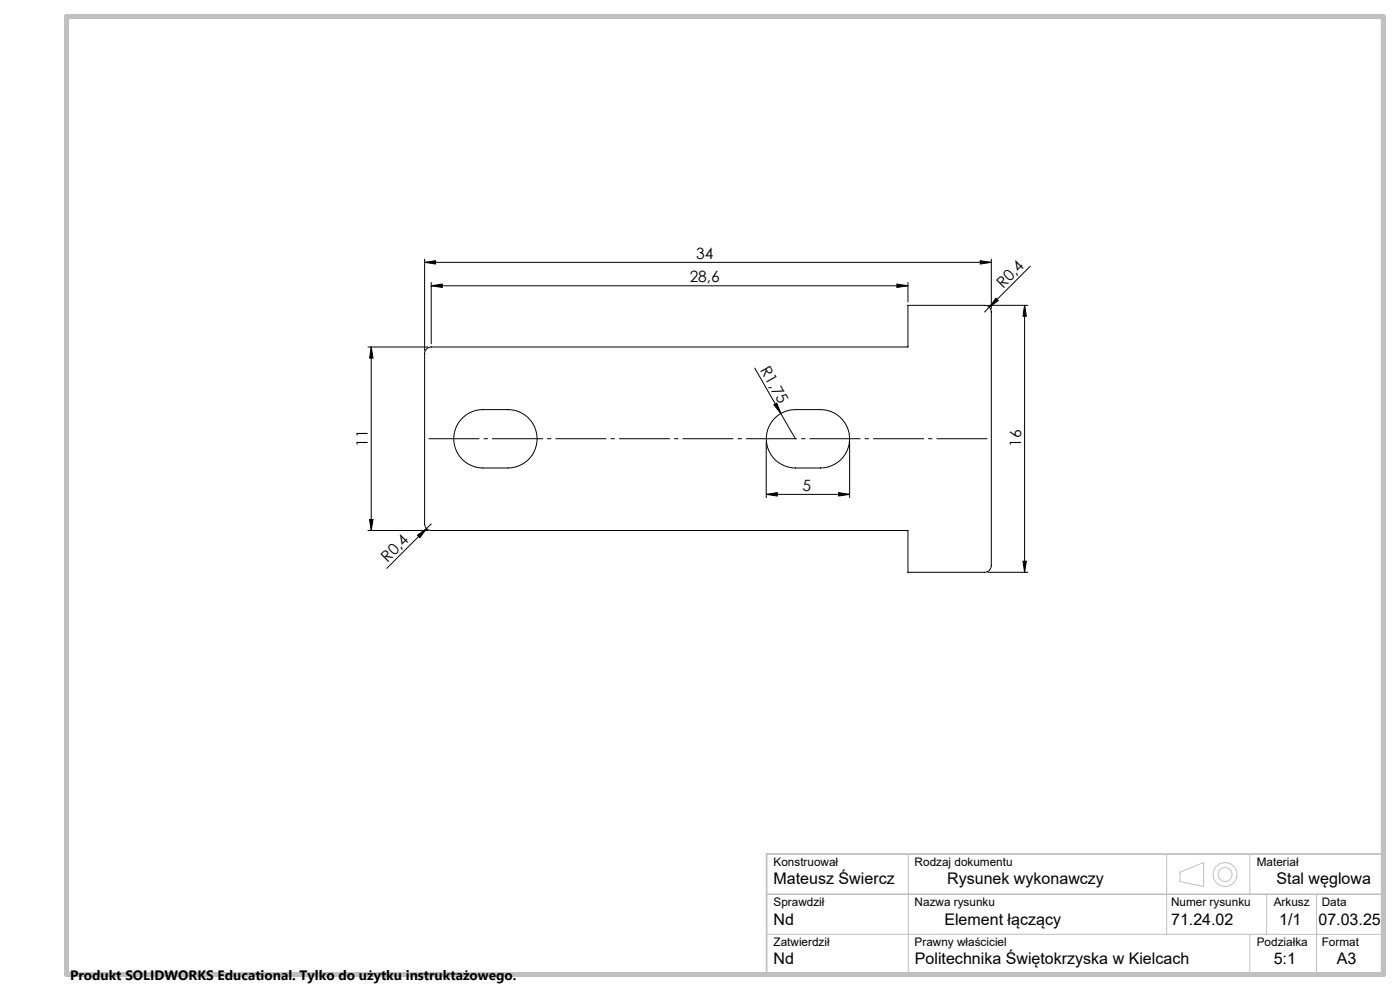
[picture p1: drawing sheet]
<svg xmlns="http://www.w3.org/2000/svg" width="420mm" height="297mm" viewBox="0 0 420 297" stroke-linecap="round" stroke-linejoin="round" font-family="sans-serif">
<g fill="none" stroke="#000" stroke-width=".3">
<path d="M127.4 78.6l3.3-.5v1zM127.4 77.6v27.4M127.4 78.6h170M294.1 78.1l3.3 .5-3.3 .5zM297.4 77.6v14.9M309.1 79.8l-12.3 12.3M129.4 85.7l3.3-.6v1zM129.4 84.6v18.4M129.4 85.7h143M269.1 85.1l3.3 .6-3.3 .4zM272.4 84.6v5.9M296.4 91.5h12"/>
<path d="M296.8 92.1l-1.4 1.4M298.8 89.4l.7 .7-2.7 2zM307.4 91.5v80M307.4 91.5l.5 3.3h-1zM110.4 104h18M111.4 104v55M111.4 104l.5 3.3h-1zM128 104.6l.6-.5 .8-.1h143v-12.5h23a1.99 1.99 0 0 1 2 2v76a2.05 2.05 0 0 1-2 2h-23v-12.5h-143a1.93 1.93 0 0 1-2-2v-51l.1-.8zM226.4 110.3l12.2 21.2M138.9 125.1a8.7 8.7 0 0 1 6-2.3h7.5a8.7 8.7 0 0 1 8.7 8.7 8.7 8.7 0 0 1-8.7 8.8h-7.5a8.8 8.8 0 0 1-8.2-5.6 8.8 8.8 0 0 1 2.2-9.6zM229.9 132.5v16.7M232.2 121.3l.8-.5 1.2 3.1z"/>
<path d="M232.6 125.1a8.7 8.7 0 0 1 6-2.3h7.5a8.7 8.7 0 0 1 8.8 8.7 8.7 8.7 0 0 1-8.8 8.8h-7.5a8.8 8.8 0 0 1-8.1-5.6 8.8 8.8 0 0 1 2.1-9.6zM254.9 132.5v16.7M110.4 159h18M110.9 155.7h1l-.5 3.3zM129.4 157l-13.4 13.4M229.9 148.2l3.3-.6v1.1zM229.9 148.2h25M251.6 147.6l3.3 .6-3.3 .5zM125.3 160.4l2.7-2-2 2.7zM296.4 171.5h12M306.9 168.2h1l-.5 3.3z"/>
</g>
<g fill="none" stroke="#c0c0c0" stroke-width=".3">
<path d="M230 256h185M272.5 256v36M350 256v24M375 256v12M230 280h185M230 268h185M354 261.4l7.1-2.9v7.2l-7.1-1.5zM380 268v12M395 268v24M375 280v12"/>
<circle cx="367.5" cy="262.1" r="2.08"/>
<circle cx="367.5" cy="262.1" r="3.6"/>
</g>
<path d="M127.4 131.5h170" fill="none" stroke="#000" stroke-width=".3" stroke-dasharray="15.2 1.3 1.3 1.3" stroke-dashoffset="-1.2" stroke-linecap="butt"/>
<g fill="#c0c0c0">
<path d="M19.8 148.5a.17 .17 0 0 1 .3 0 .17 .17 0 0 1-.3 0zM217.3 5a.2 .2 0 0 1 .4 0 .2 .2 0 0 1-.4 0zM414.8 148.5a.17 .17 0 0 1 .3 0 .17 .17 0 0 1-.3 0zM217.3 292a.2 .2 0 0 1 .4 0 .2 .2 0 0 1-.4 0z"/>
<path d="M19.8 248.5a.17 .17 0 0 1 .3 0 .17 .17 0 0 1-.3 0zM414.8 248.5a.17 .17 0 0 1 .3 0 .17 .17 0 0 1-.3 0zM19.8 198.5a.17 .17 0 0 1 .3 0 .17 .17 0 0 1-.3 0zM414.8 198.5a.17 .17 0 0 1 .3 0 .17 .17 0 0 1-.3 0zM19.8 148.5a.17 .17 0 0 1 .3 0 .17 .17 0 0 1-.3 0zM414.8 148.5a.17 .17 0 0 1 .3 0 .17 .17 0 0 1-.3 0zM19.8 98.5a.17 .17 0 0 1 .3 0 .17 .17 0 0 1-.3 0zM414.8 98.5a.17 .17 0 0 1 .3 0 .17 .17 0 0 1-.3 0zM19.8 48.5a.17 .17 0 0 1 .3 0 .17 .17 0 0 1-.3 0zM414.8 48.5a.17 .17 0 0 1 .3 0 .17 .17 0 0 1-.3 0zM67.3 5a.2 .2 0 0 1 .4 0 .2 .2 0 0 1-.4 0zM67.3 292a.2 .2 0 0 1 .4 0 .2 .2 0 0 1-.4 0zM117.3 5a.17 .17 0 0 1 .3 0 .17 .17 0 0 1-.3 0zM117.3 292a.17 .17 0 0 1 .3 0 .17 .17 0 0 1-.3 0zM167.3 5a.2 .2 0 0 1 .4 0 .2 .2 0 0 1-.4 0zM167.3 292a.2 .2 0 0 1 .4 0 .2 .2 0 0 1-.4 0zM217.3 5a.2 .2 0 0 1 .4 0 .2 .2 0 0 1-.4 0zM217.3 292a.2 .2 0 0 1 .4 0 .2 .2 0 0 1-.4 0zM267.3 5a.2 .2 0 0 1 .4 0 .2 .2 0 0 1-.4 0zM267.3 292a.2 .2 0 0 1 .4 0 .2 .2 0 0 1-.4 0zM317.3 5a.17 .17 0 0 1 .3 0 .17 .17 0 0 1-.3 0zM317.3 292a.17 .17 0 0 1 .3 0 .17 .17 0 0 1-.3 0zM367.3 5a.2 .2 0 0 1 .4 0 .2 .2 0 0 1-.4 0zM367.3 292a.2 .2 0 0 1 .4 0 .2 .2 0 0 1-.4 0z"/>
</g>
<path d="M415 256h-185v36" fill="none" stroke="#c0c0c0" stroke-width=".5"/>
<path d="M20 5h395v287h-395z" fill="none" stroke="#c0c0c0" stroke-width="1.4"/>
<g fill="#000">
<path d="M298.8 89.4l.7 .7-2.7 2zM232.2 121.3l.8-.5 1.2 3.1zM125.3 160.4l2.7-2-2 2.7z"/>
<path d="M127.4 78.6l3.3-.5v1zM294.1 78.1l3.3 .5-3.3 .5z"/>
<path d="M269.1 85.1l3.3 .6-3.3 .4zM129.4 85.7l3.3-.6v1z"/>
<path d="M307.4 91.5l.5 3.3h-1zM306.9 168.2h1l-.5 3.3zM111.4 104l.5 3.3h-1zM110.9 155.7h1l-.5 3.3z"/>
<path d="M229.9 148.2l3.3-.6v1.1zM251.6 147.6l3.3 .6-3.3 .5z"/>
</g>
<g font-size="4.8">
<text x="232.1" y="265">Mateusz Świercz</text>
<text x="284.1" y="265">Rysunek wykonawczy</text>
<text x="383" y="265">Stal węglowa</text>
<text x="232.1" y="277.2">Nd</text>
<text x="283.3" y="277.2">Element łączący</text>
<text x="351.3" y="277.2">71.24.02</text>
<text x="383.8" y="277.2">1/1</text>
<text x="395.5" y="277.2">07.03.25</text>
<text x="232.1" y="289">Nd</text>
<text x="274.5" y="289">Politechnika Świętokrzyska w Kielcach</text>
<text x="382.1" y="289">5:1</text>
<text x="401" y="289">A3</text>
</g>
<g font-size="4.7">
<text x="208.9" y="77.6">34</text>
<text x="206.9" y="84.6">28,6</text>
<text x="300.9" y="86.6" transform="rotate(-45 300.9 86.6)">R0,4</text>
<text x="227.9" y="110.9" transform="rotate(60 227.9 110.9)">R1,75</text>
<text x="110.4" y="133.8" transform="rotate(-90 110.4 133.8)">11</text>
<text x="306.4" y="133.8" transform="rotate(-90 306.4 133.8)">16</text>
<text x="240.8" y="147.1">5</text>
<text x="116.3" y="168.7" transform="rotate(-45 116.3 168.7)">R0,4</text>
</g>
<text font-size="4.1" x="21" y="293.7">Produkt SOLIDWORKS Educational. Tylko do użytku instruktażowego.</text>
<g font-size="3.5">
<text x="232.1" y="259.6">Konstruował</text>
<text x="274.4" y="259.6">Rodzaj dokumentu</text>
<text x="377" y="259.6">Materiał</text>
<text x="232.1" y="271.5">Sprawdził</text>
<text x="274.4" y="271.5">Nazwa rysunku</text>
<text x="351.3" y="271.5">Numer rysunku</text>
<text x="382.1" y="271.5">Arkusz</text>
<text x="396.5" y="271.5">Data</text>
<text x="232.1" y="283.5">Zatwierdził</text>
<text x="274.4" y="283.5">Prawny właściciel</text>
<text x="377" y="283.5">Podziałka</text>
<text x="396.5" y="283.5">Format</text>
</g>
</svg>
